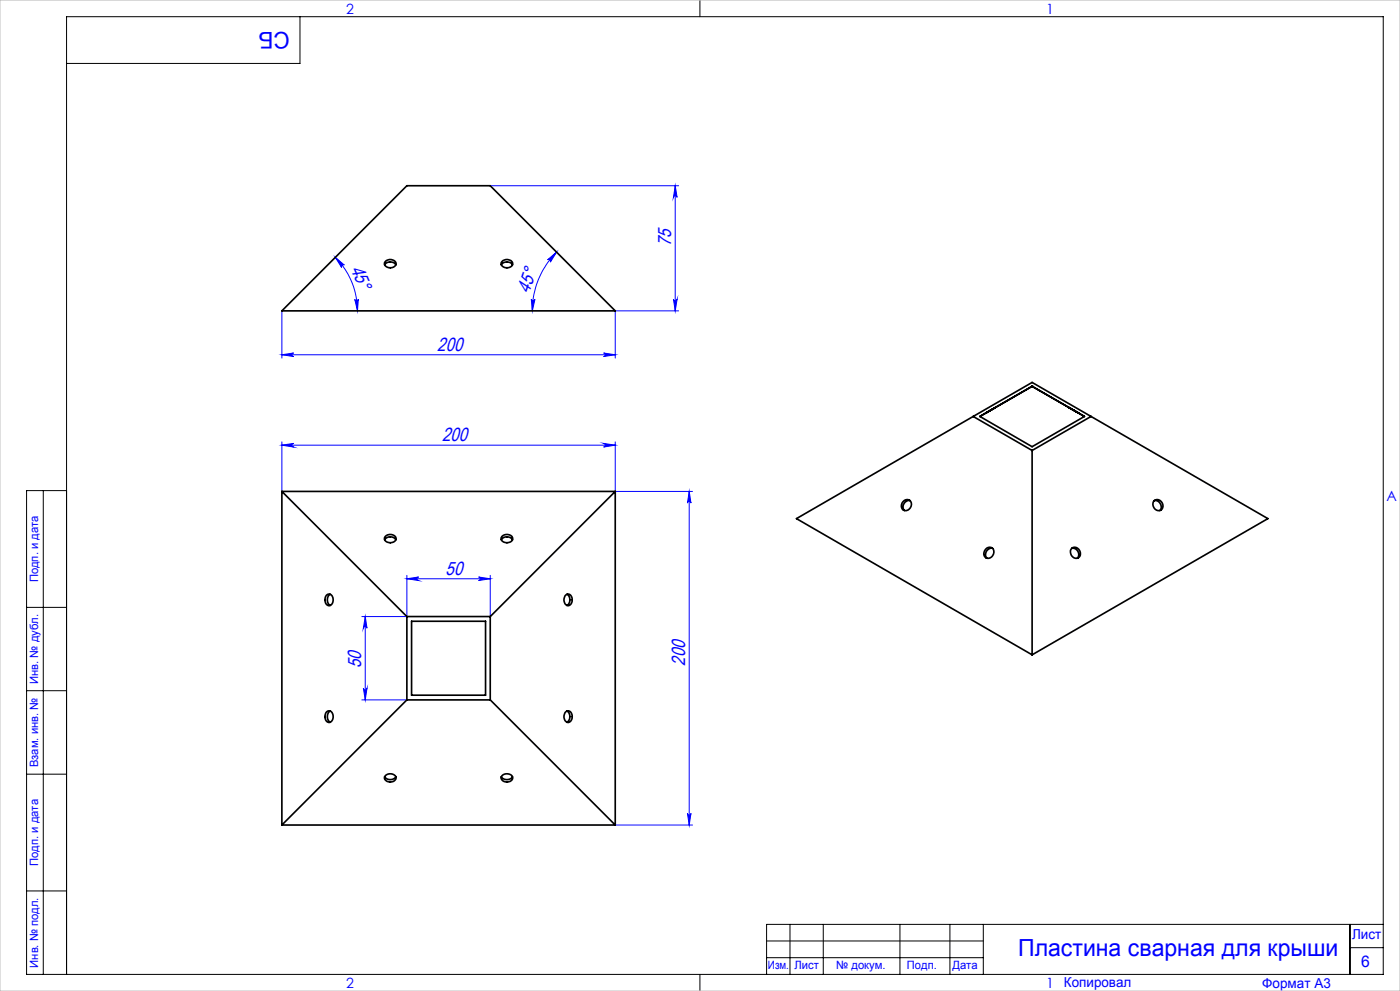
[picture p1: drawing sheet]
<svg xmlns="http://www.w3.org/2000/svg" width="420mm" height="297mm" viewBox="0 0 420 297" stroke-linecap="round" stroke-linejoin="round" font-family="sans-serif">
<g fill="none" stroke="#00f" stroke-width=".3">
<path d="M147.1 55.7h56.5M202.6 55.7l.5 3.5a.55 .55 0 0 0-.5-.5 .55 .55 0 0 0-.6 .5zM202.6 55.7v37.5M100.6 77.1l2.7 2.3a.54 .54 0 0 0-.7 0 .54 .54 0 0 0-.1 .7zM100.6 77.1a22.7 22.7 0 0 1 6.6 16.1M164.3 77.9l2.7-2.3-1.9 3a.54 .54 0 0 0-.1-.8 .54 .54 0 0 0-.7 .1zM167 75.6a24.8 24.8 0 0 0-7.3 17.6M84.6 93.2v14.1M106.4 89.7a.53 .53 0 0 0 .6 .5 .53 .53 0 0 0 .5-.6l-.3 3.6zM159.4 89.6a.55 .55 0 0 0 .5 .6 .55 .55 0 0 0 .6-.5l-.8 3.5zM202 89.7a.55 .55 0 0 0 .6 .5 .55 .55 0 0 0 .5-.5l-.5 3.5zM203.6 93.2h-19v14.1"/>
<path d="M84.6 106.3h100M84.6 106.3l3.5-.5a.53 .53 0 0 0-.6 .5 .53 .53 0 0 0 .6 .6zM181.1 105.8l3.5 .5-3.5 .6a.53 .53 0 0 0 .5-.6 .53 .53 0 0 0-.5-.5zM84.6 133.4l3.5-.5a.55 .55 0 0 0-.5 .5 .55 .55 0 0 0 .5 .6zM84.6 132.4v14.9M84.6 133.4h100M181.1 132.9l3.5 .5-3.5 .6a.55 .55 0 0 0 .5-.6 .55 .55 0 0 0-.5-.5zM184.6 132.4v14.9h23.2M206.8 147.3l.5 3.5a.53 .53 0 0 0-.5-.5 .53 .53 0 0 0-.6 .5zM206.8 147.3v100M122.1 173.5l3.5-.6a.53 .53 0 0 0-.6 .6 .53 .53 0 0 0 .6 .5zM122.1 172.4v12.4h-13.6"/>
<path d="M122.1 173.5h25M143.6 172.9l3.5 .6-3.5 .5a.53 .53 0 0 0 .5-.5 .53 .53 0 0 0-.5-.6zM147.1 172.4v12.4M109.6 184.8v25M109.6 184.8l.5 3.5a.55 .55 0 0 0-.5-.5 .55 .55 0 0 0-.6 .5zM108.5 209.8h13.6M109 206.3a.55 .55 0 0 0 .6 .5 .55 .55 0 0 0 .5-.5l-.5 3.5zM184.6 247.3h23.2M206.2 243.8a.53 .53 0 0 0 .6 .5 .53 .53 0 0 0 .5-.5l-.5 3.5z"/>
</g>
<g fill="none" stroke="#000" stroke-width=".3">
<path d="M90 5v14h-70M210 0v5M13 147v145M20 147h-12v145h407v-287h-395v287M8 182h12M8 207h12M8 232h12M8 267h12M237 277v15M247 277v15M270 277v15M285 277v15"/>
<path d="M295 277v15M405 277v15M415 277h-185v15M210 292v5M230 282h65M230 287h65M405 284h10"/>
</g>
<path d="M0 0h420v297h-420z" fill="none" stroke="#c0c0c0" stroke-width=".3"/>
<g fill="#00f">
<path d="M106.4 89.7a.53 .53 0 0 0 .6 .5 .53 .53 0 0 0 .5-.6l-.3 3.6zM100.6 77.1l2.7 2.3a.54 .54 0 0 0-.7 0 .54 .54 0 0 0-.1 .7z"/>
<path d="M181.1 132.9l3.5 .5-3.5 .6a.55 .55 0 0 0 .5-.6 .55 .55 0 0 0-.5-.5zM84.6 133.4l3.5-.5a.55 .55 0 0 0-.5 .5 .55 .55 0 0 0 .5 .6zM143.6 172.9l3.5 .6-3.5 .5a.53 .53 0 0 0 .5-.5 .53 .53 0 0 0-.5-.6zM122.1 173.5l3.5-.6a.53 .53 0 0 0-.6 .6 .53 .53 0 0 0 .6 .5z"/>
<path d="M84.6 106.3l3.5-.5a.53 .53 0 0 0-.6 .5 .53 .53 0 0 0 .6 .6zM181.1 105.8l3.5 .5-3.5 .6a.53 .53 0 0 0 .5-.6 .53 .53 0 0 0-.5-.5z"/>
<path d="M164.3 77.9l2.7-2.3-1.9 3a.54 .54 0 0 0-.1-.8 .54 .54 0 0 0-.7 .1zM159.4 89.6a.55 .55 0 0 0 .5 .6 .55 .55 0 0 0 .6-.5l-.8 3.5z"/>
<path d="M202 89.7a.55 .55 0 0 0 .6 .5 .55 .55 0 0 0 .5-.5l-.5 3.5zM202.6 55.7l.5 3.5a.55 .55 0 0 0-.5-.5 .55 .55 0 0 0-.6 .5zM206.2 243.8a.53 .53 0 0 0 .6 .5 .53 .53 0 0 0 .5-.5l-.5 3.5zM206.8 147.3l.5 3.5a.53 .53 0 0 0-.5-.5 .53 .53 0 0 0-.6 .5z"/>
<path d="M109.6 184.8l.5 3.5a.55 .55 0 0 0-.5-.5 .55 .55 0 0 0-.6 .5zM109 206.3a.55 .55 0 0 0 .6 .5 .55 .55 0 0 0 .5-.5l-.5 3.5z"/>
</g>
<g fill="none" stroke="#000" stroke-width=".5">
<path d="M115.4 79.4a2.03 2.03 0 0 1 3.3 0M115.6 78.4a1.88 1.88 0 0 1 3.2 .7 1.92 1.92 0 0 1-1.7 1.2 1.92 1.92 0 0 1-1.8-1.2zM150.4 79.4a2.03 2.03 0 0 1 3.3 0M150.9 78.1a1.88 1.88 0 0 1 2.9 1 1.92 1.92 0 0 1-1.7 1.2 1.92 1.92 0 0 1-1.8-1.2l.1-.4zM84.6 93.2l37.5-37.5h25l37.5 37.5zM309.6 115.8h.1M292 124.8l17.6-10.2 70.8 40.8-70.8 40.8M292 124.8l-53.1 30.6 70.7 40.8M292 124.8l17.6 10.2M294 124.8l15.6-9 15.7 9-15.7 9.1zM295.7 123.8l3-1.7zM309.6 135v61.2"/>
<path d="M320.6 122.1l3 1.8zM327.3 124.8l-17.7 10.2M84.6 147.3h100M84.6 147.3l37.5 37.5M84.6 147.3v100M184.6 147.3l-37.5 37.5M184.6 147.3v100M270.9 150.4a1.45 1.45 0 0 1 2.1-.3 1.45 1.45 0 0 1 .1 2.1 1.44 1.44 0 0 1-2.1 .7 1.44 1.44 0 0 1-.4-2.1zM273 150a1.85 1.85 0 0 0-1.8 1 1.85 1.85 0 0 0 .1 2M346.3 150a1.86 1.86 0 0 1 1.8 .9 1.86 1.86 0 0 1-.1 2.1M346.3 150a1.7 1.7 0 0 1 2.4 .7 1.7 1.7 0 0 1-.9 2.3 1.85 1.85 0 0 1-1.7-1 1.85 1.85 0 0 1 .2-2zM97.9 178.4a1.2 1.2 0 0 1 1.5-.2 1.2 1.2 0 0 1 .5 1.3 1.45 1.45 0 0 1-1.7 1.9 2.16 2.16 0 0 1-.3-3z"/>
<path d="M99.1 178.1a2.06 2.06 0 0 0 0 3.4M115.4 161.8a2.03 2.03 0 0 1 3.3 0M115.6 160.8a1.91 1.91 0 0 1 3.2 .7 1.89 1.89 0 0 1-1.7 1.2 1.89 1.89 0 0 1-1.8-1.2zM150.4 161.8a2.03 2.03 0 0 1 3.3 0M150.6 160.8a1.91 1.91 0 0 1 3.2 .7 1.89 1.89 0 0 1-1.7 1.2 1.89 1.89 0 0 1-1.8-1.2zM169.5 178.6a1.25 1.25 0 0 1 1.6-.4 1.25 1.25 0 0 1 .6 1.6 1.25 1.25 0 0 1-.6 1.5 1.25 1.25 0 0 1-1.6-.3 2.34 2.34 0 0 1 0-2.4zM170.1 178.1a2.03 2.03 0 0 1 0 3.4M295.7 164.6a1.44 1.44 0 0 1 2.1-.2 1.44 1.44 0 0 1 0 2.1 1.43 1.43 0 0 1-2 .7 1.43 1.43 0 0 1-.4-2.1zM297.8 164.3a1.86 1.86 0 0 0-1.9 .9 1.86 1.86 0 0 0 .2 2.1M321.5 164.3a1.84 1.84 0 0 1 1.9 .9 1.84 1.84 0 0 1-.2 2.1M321.6 164.3a1.7 1.7 0 0 1 2.3 .7 1.7 1.7 0 0 1-.8 2.3 1.83 1.83 0 0 1-1.8-1 1.83 1.83 0 0 1 .3-2zM122.1 184.8h25"/>
<path d="M122.1 184.8v25M123.5 186.2h22.2v22.1h-22.2zM147.1 184.8v25M97.9 213.4a1.2 1.2 0 0 1 1.5-.2 1.2 1.2 0 0 1 .5 1.3 1.45 1.45 0 0 1-1.7 1.9 2.16 2.16 0 0 1-.3-3zM99.1 213.1a2.06 2.06 0 0 0 0 3.4M122.1 209.8l-37.5 37.5M122.1 209.8h25M147.1 209.8l37.5 37.5M169.5 213.6a1.25 1.25 0 0 1 1.6-.4 1.25 1.25 0 0 1 .6 1.6 1.25 1.25 0 0 1-.6 1.5 1.25 1.25 0 0 1-1.6-.3 2.32 2.32 0 0 1 0-2.4zM170.1 213.1a2.03 2.03 0 0 1 0 3.4M115.4 232.8a2.06 2.06 0 0 0 3.3 0M115.6 232.5a1.91 1.91 0 0 1 3.2 .7 1.89 1.89 0 0 1-1.7 1.2 1.89 1.89 0 0 1-1.8-1.2z"/>
<path d="M150.4 232.8a2.06 2.06 0 0 0 3.3 0M150.6 232.5a1.91 1.91 0 0 1 3.2 .7 1.8 1.8 0 0 1-1.9 1.2 1.8 1.8 0 0 1-1.5-1.5zM84.6 247.3h100"/>
</g>
<text font-size="7.1" fill="#00f" x="305.4" y="286.4">Пластина сварная для крыши</text>
<text font-size="6.9" fill="#00f" x="86.9" y="9.4" transform="rotate(-180 86.9 9.4)">СБ</text>
<g font-size="5.7" fill="#00f">
<text x="201.4" y="73.9" transform="rotate(-90 201.4 73.9)">75</text>
<text x="105.2" y="80.5" transform="rotate(67 105.2 80.5)">45°</text>
<text x="158.7" y="88.1" transform="rotate(-71 158.7 88.1)">45°</text>
<text x="131.2" y="105.1">200</text>
<text x="132.6" y="132.2">200</text>
<text x="133.7" y="172.2">50</text>
<text x="108.3" y="200.2" transform="rotate(-90 108.3 200.2)">50</text>
<text x="205.5" y="199.5" transform="rotate(-90 205.5 199.5)">200</text>
</g>
<text font-size="4.8" fill="#00f" x="408.3" y="289.7">6</text>
<g font-size="4.2" fill="#00f">
<text x="103.8" y="4.2">2</text>
<text x="313.8" y="4.2">1</text>
<text x="415.9" y="150.2">A</text>
<text x="103.8" y="296.2">2</text>
<text x="313.8" y="296.2">1</text>
</g>
<g font-size="4.1" fill="#00f">
<text x="405.6" y="281.5">Лист</text>
<text x="319.2" y="295.9">Копировал</text>
<text x="378.7" y="296">Формат А3</text>
</g>
<g font-size="3.4" fill="#00f">
<text x="11.4" y="174.5" transform="rotate(-90 11.4 174.5)">Подп. и дата</text>
<text x="11.4" y="205" transform="rotate(-90 11.4 205)">Инв. № дубл.</text>
<text x="11.4" y="229.9" transform="rotate(-90 11.4 229.9)">Взам. инв. №</text>
<text x="11.4" y="259.5" transform="rotate(-90 11.4 259.5)">Подп. и дата</text>
<text x="11.4" y="290" transform="rotate(-90 11.4 290)">Инв. № подл.</text>
<text x="230.4" y="290.4">Изм.</text>
<text x="238.3" y="290.4">Лист</text>
<text x="250.9" y="290.4">№ докум.</text>
<text x="272.1" y="290.4">Подп.</text>
<text x="285.7" y="290.5">Дата</text>
</g>
</svg>
